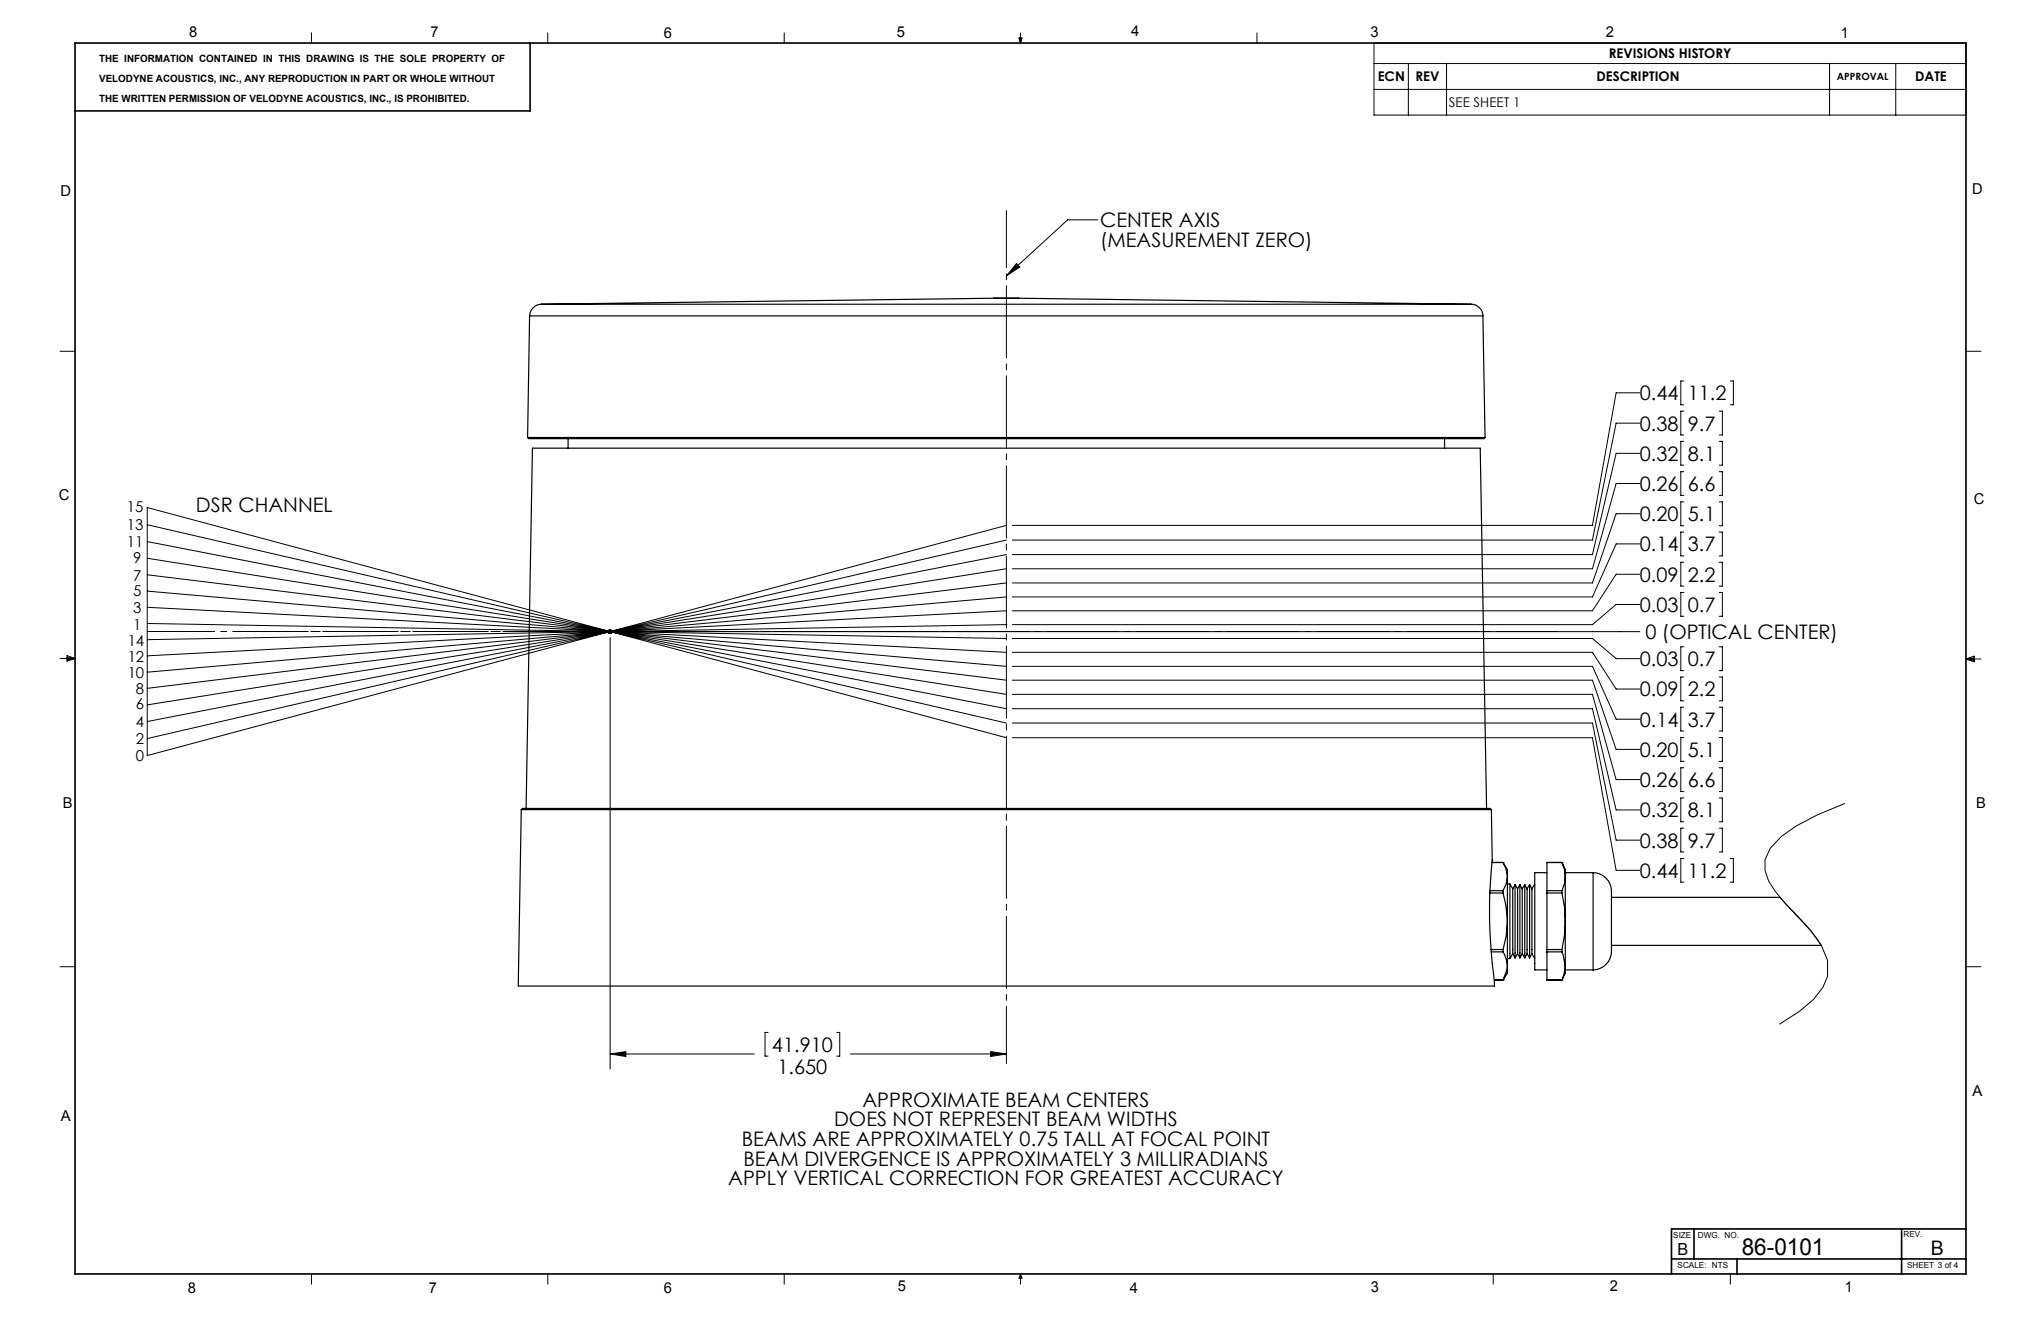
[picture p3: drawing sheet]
<svg xmlns="http://www.w3.org/2000/svg" width="432mm" height="279mm" viewBox="0 0 432 279" stroke-linecap="round" stroke-linejoin="round" font-family="sans-serif">
<g fill="none" stroke="#000" stroke-width=".21">
<path d="M65.9 6.9v2.2M115.9 6.9v2.2M165.9 6.9v2.2M215.6 8h.6l-.3 1.1zM215.7 8l.2 1.1M215.9 6.9v2.2M216 8l-.1 1.1M265.9 6.9v2.2M290.7 9.1h125.2v15.2h-125.2zM290.7 13.4h125.2M290.7 18.9h125.2M298 13.4v10.9"/>
<path d="M306 13.4v10.9M387.1 13.4v10.9M401.1 13.4v10.9M215.1 55.7l.7 .8-2.8 1.8zM232.2 46.5h-6.3l-12.9 11.8M12.7 74.3h3.2M415.9 74.3h3.2M346.9 83.1h-5l-5 28h-122.7M346.9 89.5h-5l-5 24.7h-122.7M346.9 95.9h-5l-5 21.4h-122.7M356.2 80.6h-.6v5h.6M356.2 87h-.6v5h.6"/>
<path d="M356.2 93.3h-.6v5.1h.6M356.2 99.8h-.6v5h.6M363.7 87h.7v5h-.7M363.7 93.3h.7v5.1h-.7M363.7 99.8h.7v5h-.7M366.1 80.6h.6v5h-.6M31.2 111l181.7 41.9M31.2 114.5l181.7 35.4M31.2 118.1l181.7 28.8M212.9 111.1l-181.7 48.7v-52.4l181.7 48.6M212.9 117.3l-181.7 35.3M212.9 114.2l-181.7 42"/>
<path d="M346.9 102.3h-5l-5 18h-122.7M346.9 108.7h-5l-5 14.6h-122.7M346.9 115h-5l-5 11.3h-122.7M356.2 106.2h-.6v5h.6M356.2 112.5h-.6v5.1h.6M356.2 118.9h-.6v5.1h.6M363.7 106.2h.7v5h-.7M363.7 112.5h.7v5.1h-.7M363.7 118.9h.7v5.1h-.7M12.7 139.3h3.2M14.2 139.1l1.7 .2M14.2 138.7l1.7 .6-1.7 .5z"/>
<path d="M15.9 139.3l-1.7 .3M31.2 121.6l181.7 22.3M31.2 125l181.7 15.9M31.2 128.4l181.7 9.6M31.2 131.9l181.7 3.1M128.6 133.6h1M128.7 133.2l.7 .7M129.1 134.9v91.2M129.1 133.1v1M129.4 133.2l-.7 .7M130.4 133.6h216.5M212.9 132.1l-181.7 3.2"/>
<path d="M212.9 129.2l-181.7 9.5M212.9 126.3l-181.7 15.9M212.9 123.3l-181.7 22.3M212.9 120.3l-181.7 28.8M214.2 135h122.7l5 4.3h5M214.2 138h122.7l5 7.7h5M346.9 121.5h-5l-5 7.7h-122.7M346.9 127.8h-5l-5 4.3h-122.7M356.2 125.3h-.6v5.1h.6M356.2 136.8h-.6v5.1h.6M363.7 125.3h.7v5.1h-.7M363.7 136.8h.7v5.1h-.7"/>
<path d="M415.9 139.4h3.2M415.9 139.4l1.8-.6v1.2zM415.9 139.4l1.8 .3M417.7 139.2l-1.8 .2M214.2 140.9h122.7l5 11.2h5M214.2 143.9h122.7l5 14.6h5M214.2 146.9h122.7l5 18h5M214.2 149.9h122.7l5 21.4h5M214.2 152.9h122.7l5 24.8h5M214.2 156h122.7l5 28.1h5M356.2 143.2h-.6v5h.6M356.2 149.6h-.6v5h.6"/>
<path d="M356.2 156h-.6v5h.6M363.7 143.2h.7v5h-.7M363.7 149.6h.7v5h-.7M363.7 156h.7v5h-.7M356.2 162.4h-.6v5h.6M356.2 168.8h-.6v5h.6M356.2 175.2h-.6v5h.6M363.7 162.4h.7v5h-.7M363.7 168.8h.7v5h-.7M363.7 175.2h.7v5h-.7M390.3 169.9l-5.8 2.4-4.4 2.4-3.2 2.2-2.4 2.5-1.1 2.5v2.3l.8 2.2 1.4 2.2 2.2 2.6 5.2 5.6 2.3 3.1 1.3 3.2v3.4l-.9 2.3-2 2.5-3 2.6-4.3 2.7M356.2 181.6h-.6v5h.6"/>
<path d="M366.1 181.6h.6v5h-.6M376.6 189.8l6.1 6.5 1.5 1.9 1.1 1.8M12.7 204.5h3.2M162.5 218.4h-.6v5h.6M177 218.4h.7v5h-.7M415.9 204.5h3.2M129.1 222.9l3.3-.5v1zM129.1 222.9h30.5M180 222.9h32.9M209.6 222.4l3.3 .5-3.3 .5zM65.9 269.5v2.1M115.9 269.5v2.1"/>
<path d="M165.9 269.5v2.1M215.9 269.5v2.1M215.9 269.5l.3 .8h-.6zM315.9 269.5v2.1M366.1 269.5v2.1"/>
</g>
<path d="M212.9 224.9v-180.4" fill="none" stroke="#000" stroke-width=".21" stroke-dasharray="15.2 1.3 1.3 1.3" stroke-dashoffset="3.1"/>
<path d="M52.4 133.6h277.1" fill="none" stroke="#000" stroke-width=".21" stroke-dasharray="15.2 1.3 1.3 1.3" stroke-dashoffset="2.4"/>
<path d="M31.2 133.6h184.7" fill="none" stroke="#000" stroke-width=".21" stroke-dasharray="15.2 1.3 1.3 1.3" stroke-dashoffset="1"/>
<path d="M15.9 9.1h400v260.4h-400zM112.1 9.1v14.4h-96.2M358.4 259.9v6.4M402.3 259.9v9.6M415.9 259.9h-62.3v9.6M353.6 266.3h62.3M367.5 266.3v3.2" fill="none" stroke="#000" stroke-width=".35"/>
<g fill="#000">
<path d="M215.1 55.7l.7 .8-2.8 1.8z"/>
<path d="M129.1 222.9l3.3-.5v1zM209.6 222.4l3.3 .5-3.3 .5z"/>
</g>
<g fill="none" stroke="#000" stroke-width=".25">
<path d="M112 66.8h201.7M112 66.8l-.4 25.7M114.5 64.3a2.6 2.6 0 0 0-2.5 2.5M114.5 64.3h196.7M210.3 63.1h5.2M210.3 63.1l-95.8 1.2M215.5 63.1l95.7 1.2M311.2 64.3a2.53 2.53 0 0 1 2.5 2.5M313.7 66.8l.5 25.7M111.6 92.5l.3 .3h202l.3-.3M111.6 92.5h202.6M120.2 92.8v2"/>
<path d="M305.6 92.8v2M110.3 171.2h205.2M110.3 171.2l-.7 37.4h206.6v-1.3M110.3 171.2l.2-.2h204.8l.2 .2M111.3 171l1.3-76.2h200.6l1.3 76.2M315.5 171.2l.2 10.7a101.7 101.7 0 0 0 .5 25.4M315.2 188.9h2.8M315.2 188.4h2.8M315.7 182.4h2.3M318 188.9l.6 2.6 .3 3.4M318 188.4v.5M318 182.4l.6 1.3 .3 1.7"/>
<path d="M318 182.4h.1M318 182.4l.9 1.5v1.5M318.9 194.9l-.2 3-.7 2.9M318.9 194.9v9.4M318.9 185.4l-.2 1.5-.7 1.5M318.9 185.4v9.5M318.9 187h.5M319.4 187v15.7M319.4 187l.6 1M320 188v13.7M320.5 187.1v15.5M320.5 187.1l.6 .9"/>
<path d="M320.5 187.1l-.5 .9M321.1 188v13.7M321.6 187.1v15.5M321.6 187.1l.5 .9M321.6 187.1l-.5 .9M322.1 188v13.7M322.6 187.1v15.5M322.6 187.1l.5 .9M322.6 187.1l-.5 .9M323.1 188v13.7M323.6 187.1v15.5M323.6 187.1l-.5 .9"/>
<path d="M323.6 187.1l.5 .9M324.1 188v13.7M324.7 187l-.6 1M327.3 184.6h-2.6v20.5h2.6M327.3 188.4v.5M327.3 182.4h.1M327.3 182.4h3.1M327.3 188.9h3.1M327.3 182.4v6M327.3 188.9v11.9M327.3 188.4h3.1M330.4 188.9l.6 2.9 .2 3.1"/>
<path d="M330.4 188.4v.5M330.4 182.4l.6 1.5 .2 1.5M330.4 182.4h.1M330.4 182.4l.8 1.5v1.5M331.2 194.9l-.2 3-.6 2.9M331.2 194.9v9.4M331.2 185.4l-.2 1.5-.6 1.5M331.2 185.4v9.5M331.2 184.6h5.8M337 184.6a4.1 4.1 0 0 1 3.9 5v9.9a5.8 5.8 0 0 1-1.1 4.5 3.9 3.9 0 0 1-2.8 1.1M337 184.6v20.5M340.9 189.8h35.7"/>
<path d="M340.9 200h44.4M315.5 200.8h2.5M315.5 201.3h2.5M316.2 207.3h1.8M318 201.3l.7 1.8 .2 1.2M318 200.8v.5M318 207.3h.1M318.9 204.3l-.1 .8-.8 2.2M318.9 204.3v1.5l-.9 1.5M318.9 202.7h.5M320 201.7l-.6 1M320 201.7l.5 .9"/>
<path d="M321.1 201.7l.5 .9M321.1 201.7l-.6 .9M322.1 201.7l-.5 .9M322.1 201.7l.5 .9M323.1 201.7l-.5 .9M323.1 201.7l.5 .9M324.1 201.7l.6 1M324.1 201.7l-.5 .9M327.3 200.8v.5M327.3 207.3h.1M327.3 207.3h3.1M327.3 200.8h3.1"/>
<path d="M327.3 201.3v6M327.3 201.3h3.1M330.4 201.3l.8 3M330.4 200.8v.5M330.4 207.3h.1M331.2 204.3l-.3 1.9-.5 1.1M331.2 204.3v1.5l-.8 1.5M331.2 205.1h5.8"/>
</g>
<text font-size="4.9" x="368.5" y="265.4">86-0101</text>
<g font-size="4.2">
<text x="232.7" y="48.1">CENTER AXIS</text>
<text x="232.7" y="52.3">(MEASUREMENT ZERO)</text>
<text x="346.9" y="84.7">0.44</text>
<text x="357.1" y="84.7">11.2</text>
<text x="346.9" y="91.1">0.38</text>
<text x="357.1" y="91.1">9.7</text>
<text x="346.9" y="97.5">0.32</text>
<text x="357.1" y="97.5">8.1</text>
<text x="346.9" y="103.8">0.26</text>
<text x="357.1" y="103.8">6.6</text>
<text x="41.5" y="108.3">DSR CHANNEL</text>
<text x="346.9" y="110.2">0.20</text>
<text x="357.1" y="110.2">5.1</text>
<text x="346.9" y="116.6">0.14</text>
<text x="357.1" y="116.6">3.7</text>
<text x="346.9" y="123">0.09</text>
<text x="357.1" y="123">2.2</text>
<text x="346.9" y="129.4">0.03</text>
<text x="357.1" y="129.4">0.7</text>
<text x="348.1" y="135.2">0 (OPTICAL CENTER)</text>
<text x="346.9" y="140.9">0.03</text>
<text x="357.1" y="140.9">0.7</text>
<text x="346.9" y="147.3">0.09</text>
<text x="357.1" y="147.3">2.2</text>
<text x="346.9" y="153.7">0.14</text>
<text x="357.1" y="153.7">3.7</text>
<text x="346.9" y="160.1">0.20</text>
<text x="357.1" y="160.1">5.1</text>
<text x="346.9" y="166.5">0.26</text>
<text x="357.1" y="166.5">6.6</text>
<text x="346.9" y="172.9">0.32</text>
<text x="357.1" y="172.9">8.1</text>
<text x="346.9" y="179.3">0.38</text>
<text x="357.1" y="179.3">9.7</text>
<text x="346.9" y="185.6">0.44</text>
<text x="357.1" y="185.6">11.2</text>
<text x="163.3" y="222.5">41.910</text>
<text x="164.5" y="227.2">1.650</text>
<text x="176.5" y="238.2">DOES NOT REPRESENT BEAM WIDTHS</text>
<text x="182.5" y="234">APPROXIMATE BEAM CENTERS</text>
<text x="156.9" y="242.4">BEAMS ARE APPROXIMATELY 0.75 TALL AT FOCAL POINT</text>
<text x="154.1" y="250.7">APPLY VERTICAL CORRECTION FOR GREATEST ACCURACY</text>
<text x="157.3" y="246.6">BEAM DIVERGENCE IS APPROXIMATELY 3 MILLIRADIANS</text>
<text x="408.5" y="265.4">B</text>
</g>
<text font-size="3.5" x="354.9" y="265.5">B</text>
<g font-size="3.2">
<text x="40" y="7.8">8</text>
<text x="91.1" y="7.9">7</text>
<text x="140.4" y="8.1">6</text>
<text x="189.8" y="7.8">5</text>
<text x="239.3" y="7.6">4</text>
<text x="289.9" y="7.8">3</text>
<text x="339.7" y="7.8">2</text>
<text x="389.5" y="8.1">1</text>
<text x="12.8" y="41.5">D</text>
<text x="417.3" y="41.1">D</text>
<text x="12.4" y="105.7">C</text>
<text x="417.6" y="106.5">C</text>
<text x="26.8" y="108.3">15</text>
<text x="26.8" y="112.2">13</text>
<text x="26.8" y="115.8">11</text>
<text x="28.2" y="119.1">9</text>
<text x="28.2" y="122.9">7</text>
<text x="28.2" y="126">5</text>
<text x="28.2" y="129.7">3</text>
<text x="27" y="136.6">14</text>
<text x="28.2" y="133.3">1</text>
<text x="27" y="139.9">12</text>
<text x="27" y="143.4">10</text>
<text x="28.8" y="146.7">8</text>
<text x="28.8" y="150">6</text>
<text x="28.8" y="153.7">4</text>
<text x="28.8" y="157.3">2</text>
<text x="28.8" y="160.9">0</text>
<text x="13.3" y="170.9">B</text>
<text x="418.1" y="170.8">B</text>
<text x="417.3" y="231.9">A</text>
<text x="12.9" y="237.2">A</text>
<text x="39.7" y="273.5">8</text>
<text x="90.7" y="273.4">7</text>
<text x="140.4" y="273.4">6</text>
<text x="189.9" y="273.1">5</text>
<text x="239" y="273.5">4</text>
<text x="290" y="273.4">3</text>
<text x="340.5" y="273.1">2</text>
<text x="390.3" y="273.2">1</text>
</g>
<g font-size="2.8">
<text x="291.5" y="17.2">ECN</text>
<text x="299.5" y="17.2">REV</text>
<text x="337.8" y="17.2">DESCRIPTION</text>
<text x="340.4" y="12.3">REVISIONS HISTORY</text>
<text x="405.2" y="17.2">DATE</text>
<text x="306.6" y="22.7">SEE SHEET 1</text>
</g>
<g font-size="2.1">
<text x="21" y="13.2">THE INFORMATION CONTAINED IN THIS DRAWING IS THE SOLE PROPERTY OF</text>
<text x="21" y="17.4">VELODYNE ACOUSTICS, INC., ANY REPRODUCTION IN PART OR WHOLE WITHOUT</text>
<text x="388.6" y="16.9">APPROVAL</text>
<text x="21" y="21.7">THE WRITTEN PERMISSION OF VELODYNE ACOUSTICS, INC., IS PROHIBITED.</text>
</g>
<g font-size="1.8">
<text x="354" y="261.9">SIZE</text>
<text x="359.2" y="261.8">DWG. NO.</text>
<text x="402.7" y="261.6">REV.</text>
<text x="354.9" y="268.2">SCALE: NTS</text>
<text x="403.5" y="268.3">SHEET 3 of 4</text>
</g>
</svg>
